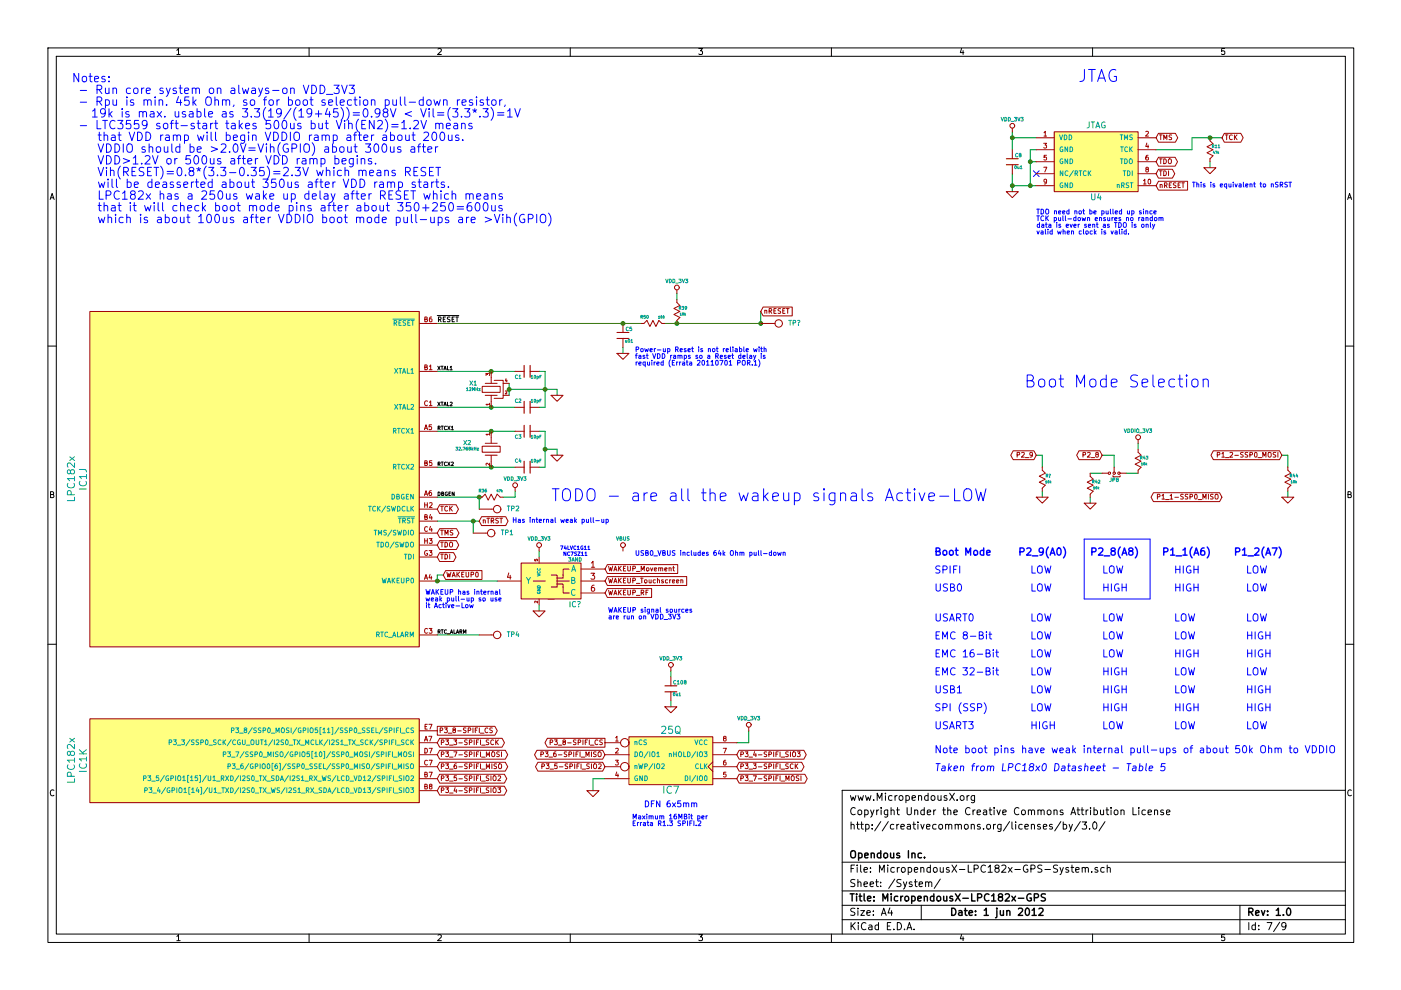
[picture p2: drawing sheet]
EESchema Schematic File Version 2  date 5/31/2012 10:34:44 PM
LIBS:power
LIBS:device
LIBS:transistors
LIBS:conn
LIBS:linear
LIBS:regul
LIBS:74xx
LIBS:cmos4000
LIBS:adc-dac
LIBS:memory
LIBS:xilinx
LIBS:special
LIBS:microcontrollers
LIBS:dsp
LIBS:microchip
LIBS:analog_switches
LIBS:motorola
LIBS:texas
LIBS:intel
LIBS:audio
LIBS:interface
LIBS:digital-audio
LIBS:philips
LIBS:display
LIBS:cypress
LIBS:siliconi
LIBS:opto
LIBS:atmel
LIBS:contrib
LIBS:valves
LIBS:opendous
LIBS:Opennect_Schematic_Symbols_Library
LIBS:MicropendousX-LPC182x-GPS-cache
EELAYER 25  0
EELAYER END
$Descr A4 11700 8267
encoding utf-8
Sheet 7 9
Title "MicropendousX-LPC182x-GPS"
Date "1 jun 2012"
Rev "1.0"
Comp "Opendous Inc."
Comment1 ""
Comment2 "http://creativecommons.org/licenses/by/3.0/"
Comment3 "Copyright Under the Creative Commons Attribution License"
Comment4 "www.MicropendousX.org"
$EndDescr
Text Notes 4675 4600 0    30   ~ 0
74LVC1G11
Text Notes 4700 4650 0    30   ~ 0
NC7SZ11
Text Notes 4600 4200 0    100  ~ 0
TODO - are all the wakeup signals Active-LOW
$Comp
L AND_GATE_3IN IC?
U 1 1
P 4600 4850
F 0 "IC?" H 4400 4650 45  0000 C CNN
F 1 "3AND" H 4400 5025 30  0000 C CNN
	1    4600 4850
	-1   0    0    -1  
$EndComp
Text Notes 5300 4650 0    40   ~ 0
USB0_VBUS includes 64k Ohm pull-down
Wire Wire Line
	8700 4100 8700 4150
Wire Wire Line
	8700 3900 8700 3800
Wire Wire Line
	8700 3800 8650 3800
Wire Wire Line
	10700 3800 10750 3800
Wire Wire Line
	10750 3800 10750 3900
Wire Wire Line
	4500 5050 4500 5100
Wire Wire Line
	4150 4850 3650 4850
Connection ~ 10100 1150
Wire Wire Line
	10200 1150 9950 1150
Wire Wire Line
	9950 1150 9950 1250
Wire Wire Line
	9950 1250 9650 1250
Wire Wire Line
	10100 1350 10100 1400
Wire Wire Line
	3950 4450 3950 4350
Wire Wire Line
	4000 4350 3650 4350
Connection ~ 6350 2700
Wire Wire Line
	5550 2700 6350 2700
Wire Wire Line
	5600 5650 5600 5600
Wire Wire Line
	5050 6500 4950 6500
Wire Wire Line
	4950 6500 4950 6600
Connection ~ 4000 4150
Wire Wire Line
	3650 4150 4000 4150
Wire Wire Line
	4300 4100 4300 4150
Wire Wire Line
	4300 4150 4200 4150
Connection ~ 8600 1550
Wire Wire Line
	8600 1550 8600 1250
Wire Wire Line
	8600 1250 8650 1250
Connection ~ 5200 2700
Wire Wire Line
	3650 2700 5350 2700
Connection ~ 4100 3400
Wire Wire Line
	4300 3400 3650 3400
Connection ~ 4100 3600
Wire Wire Line
	4300 3600 3650 3600
Connection ~ 4550 3250
Wire Wire Line
	4650 3300 4650 3250
Wire Wire Line
	4250 3200 4250 3300
Connection ~ 8450 1150
Wire Wire Line
	8650 1150 8450 1150
Wire Wire Line
	8450 1450 8450 1600
Wire Wire Line
	8450 1250 8450 1100
Wire Wire Line
	8650 1550 8450 1550
Connection ~ 8450 1550
Wire Wire Line
	4500 3100 4550 3100
Wire Wire Line
	4550 3100 4550 3400
Wire Wire Line
	4550 3400 4500 3400
Wire Wire Line
	4650 3250 4250 3250
Connection ~ 4250 3250
Wire Wire Line
	4550 3750 4650 3750
Wire Wire Line
	4500 3900 4550 3900
Wire Wire Line
	4550 3900 4550 3600
Wire Wire Line
	4550 3600 4500 3600
Wire Wire Line
	4650 3750 4650 3800
Connection ~ 4550 3750
Wire Wire Line
	4300 3900 3650 3900
Connection ~ 4100 3900
Wire Wire Line
	4300 3100 3650 3100
Connection ~ 4100 3100
Connection ~ 5650 2700
Wire Wire Line
	5200 2900 5200 2950
Wire Wire Line
	5650 2450 5650 2500
Wire Wire Line
	8650 1350 8600 1350
Connection ~ 8600 1350
Wire Wire Line
	4000 4150 4000 4250
Wire Wire Line
	4000 5300 3650 5300
Wire Wire Line
	6150 6200 6250 6200
Wire Wire Line
	6250 6200 6250 6100
Wire Wire Line
	5600 5850 5600 5900
Wire Wire Line
	6350 2700 6350 2600
Wire Wire Line
	9300 3900 9300 3800
Wire Wire Line
	9300 3800 9200 3800
Wire Wire Line
	9400 3950 9500 3950
Wire Wire Line
	9100 4150 9100 4200
Wire Wire Line
	9500 3750 9500 3700
Wire Wire Line
	9200 3950 9100 3950
Wire Wire Line
	10750 4100 10750 4150
Connection ~ 3950 4350
Wire Wire Line
	4500 4600 4500 4650
Wire Wire Line
	3700 4800 3650 4800
Wire Wire Line
	3650 4800 3650 4850
Connection ~ 3650 4850
Wire Notes Line
	9050 5000 9050 4500
Wire Notes Line
	9050 5000 9600 5000
Wire Notes Line
	9600 5000 9600 4500
Wire Notes Line
	9600 4500 9050 4500
$Comp
L VBUS #PWR?
U 1 1
P 5200 4600
F 0 "#PWR?" H 5200 4700 30  0001 C CNN
F 1 "VBUS" H 5200 4700 30  0000 C CNN
	1    5200 4600
	1    0    0    -1  
$EndComp
$Comp
L GND #PWR?
U 1 1
P 8700 4150
F 0 "#PWR?" H 8700 4150 30  0001 C CNN
F 1 "GND" H 8700 4080 30  0001 C CNN
	1    8700 4150
	1    0    0    -1  
$EndComp
$Comp
L R_MINI R?
U 1 1
P 8700 4000
F 0 "R?" V 8675 4050 25  0000 C CNN
F 1 "10k" V 8725 4050 20  0000 C CNN
	1    8700 4000
	0    1    1    0   
$EndComp
Text Notes 9000 700  0    100  ~ 0
JTAG
Text GLabel 5050 6200 0    40   Output ~ 0
P3_8-SPIFI_CS
Text GLabel 6150 6400 2    40   BiDi ~ 0
P3_3-SPIFI_SCK
Text GLabel 5050 6300 0    40   BiDi ~ 0
P3_6-SPIFI_MISO
Text GLabel 6150 6500 2    40   BiDi ~ 0
P3_7-SPIFI_MOSI
Text GLabel 5050 6400 0    40   BiDi ~ 0
P3_5-SPIFI_SIO2
Text GLabel 6150 6300 2    40   BiDi ~ 0
P3_4-SPIFI_SIO3
Text Notes 5275 6850 0    40   ~ 0
Maximum 16MBit per\nErrata R1.3 SPIFI.2
Text Notes 600  700  0    70   ~ 0
Notes:\n - Run core system on always-on VDD_3V3\n - Rpu is min. 45k Ohm, so for boot selection pull-down resistor,\n   19k is max. usable as 3.3(19/(19+45))=0.98V < Vil=(3.3*.3)=1V\n - LTC3559 soft-start takes 500us but Vih(EN2)=1.2V means\n    that VDD ramp will begin VDDIO ramp after about 200us.\n    VDDIO should be >2.0V=Vih(GPIO) about 300us after\n    VDD>1.2V or 500us after VDD ramp begins.\n    Vih(RESET)=0.8*(3.3-0.35)=2.3V which means RESET\n    will be deasserted about 350us after VDD ramp starts.  \n    LPC182x has a 250us wake up delay after RESET which means\n    that it will check boot mode pins after about 350+250=600us\n    which is about 100us after VDDIO boot mode pull-ups are >Vih(GPIO)
Text Label 3650 2700 0    40   ~ 0
~RESET~
$Comp
L CONN_1 TP?
U 1 1
P 6500 2700
F 0 "TP?" H 6580 2700 40  0000 L CNN
F 1 "RESET" H 6500 2755 30  0001 C CNN
	1    6500 2700
	1    0    0    -1  
$EndComp
Text GLabel 5050 4750 2    40   Input ~ 0
WAKEUP_Movement
Text Notes 5075 5125 0    40   ~ 0
WAKEUP signal sources\nare run on VDD_3V3
Text GLabel 5050 4950 2    40   Input ~ 0
WAKEUP_RF
Text GLabel 5050 4850 2    40   Input ~ 0
WAKEUP_Touchscreen
$Comp
L VDD_3V3 #PWR?
U 1 1
P 4500 4600
F 0 "#PWR?" H 4500 4700 30  0001 C CNN
F 1 "VDD_3V3" H 4500 4700 30  0000 C CNN
	1    4500 4600
	1    0    0    -1  
$EndComp
$Comp
L GND #PWR?
U 1 1
P 4500 5100
F 0 "#PWR?" H 4500 5100 30  0001 C CNN
F 1 "GND" H 4500 5030 30  0001 C CNN
	1    4500 5100
	1    0    0    -1  
$EndComp
$Comp
L VDD_3V3 #PWR37
U 1 1
P 4300 4100
F 0 "#PWR37" H 4300 4200 30  0001 C CNN
F 1 "VDD_3V3" H 4300 4200 30  0000 C CNN
	1    4300 4100
	1    0    0    -1  
$EndComp
$Comp
L VDD_3V3 #PWR47
U 1 1
P 6250 6100
F 0 "#PWR47" H 6250 6200 30  0001 C CNN
F 1 "VDD_3V3" H 6250 6200 30  0000 C CNN
	1    6250 6100
	1    0    0    -1  
$EndComp
$Comp
L VDD_3V3 #PWR46
U 1 1
P 5650 2450
F 0 "#PWR46" H 5650 2550 30  0001 C CNN
F 1 "VDD_3V3" H 5650 2550 30  0000 C CNN
	1    5650 2450
	1    0    0    -1  
$EndComp
$Comp
L VDD_3V3 #PWR44
U 1 1
P 5600 5600
F 0 "#PWR44" H 5600 5700 30  0001 C CNN
F 1 "VDD_3V3" H 5600 5700 30  0000 C CNN
	1    5600 5600
	1    0    0    -1  
$EndComp
$Comp
L VDD_3V3 #PWR42
U 1 1
P 8450 1100
F 0 "#PWR42" H 8450 1200 30  0001 C CNN
F 1 "VDD_3V3" H 8450 1200 30  0000 C CNN
	1    8450 1100
	1    0    0    -1  
$EndComp
Text Notes 8650 1800 0    40   ~ 0
TDO need not be pulled up since\nTCK pull-down ensures no random\ndata is ever sent as TDO is only\nvalid when clock is valid.
$Comp
L R_MINI R11
U 1 1
P 10100 1250
F 0 "R11" V 10075 1300 25  0000 C CNN
F 1 "47k" V 10125 1300 20  0000 C CNN
	1    10100 1250
	0    1    1    0   
$EndComp
$Comp
L GND #PWR49
U 1 1
P 10100 1400
F 0 "#PWR49" H 10100 1400 30  0001 C CNN
F 1 "GND" H 10100 1330 30  0001 C CNN
	1    10100 1400
	1    0    0    -1  
$EndComp
Text Notes 7800 6300 0    60   ~ 0
Note boot pins have weak internal pull-ups of about 50k Ohm to VDDIO
$Comp
L LPC182X_TFBGA100 IC1
U 11 1
P 750 6350
F 0 "IC1" V 700 6350 60  0000 C CNN
F 1 "LPC182x" V 600 6350 60  0000 C CNN
	11   750  6350
	1    0    0    -1  
$EndComp
Text Notes 4275 4375 0    40   ~ 0
Has internal weak pull-up
Text Notes 3550 4975 0    40   ~ 0
WAKEUP has internal\nweak pull-up so use\nit Active-Low
$Comp
L LPC182X_TFBGA100 IC1
U 10 1
P 750 4000
F 0 "IC1" V 700 4000 60  0000 C CNN
F 1 "LPC182x" V 600 4000 60  0000 C CNN
	10   750  4000
	1    0    0    -1  
$EndComp
Text Notes 9800 5650 0    60   ~ 0
LOW
Text Notes 9800 4950 0    60   ~ 0
HIGH
Text Notes 9800 5950 0    60   ~ 0
HIGH
Text Notes 9800 5800 0    60   ~ 0
LOW
Text Notes 9800 5350 0    60   ~ 0
LOW
Text Notes 9800 5500 0    60   ~ 0
HIGH
Text Notes 10400 4950 0    60   ~ 0
LOW
Text Notes 10400 5650 0    60   ~ 0
LOW
Text Notes 10400 5950 0    60   ~ 0
HIGH
Text Notes 9800 6100 0    60   ~ 0
LOW
Text Notes 10400 6100 0    60   ~ 0
LOW
Text Notes 9200 5950 0    60   ~ 0
HIGH
Text Notes 9200 4800 0    60   ~ 0
LOW
Text Notes 9200 5500 0    60   ~ 0
LOW
Text Notes 9200 5350 0    60   ~ 0
LOW
Text Notes 8600 5950 0    60   ~ 0
LOW
Text Notes 9200 6100 0    60   ~ 0
LOW
Text Notes 7800 6100 0    60   ~ 0
USART3
Text Notes 8600 6100 0    60   ~ 0
HIGH
Text Notes 9200 5200 0    60   ~ 0
LOW
Text Notes 10400 5200 0    60   ~ 0
LOW
Text GLabel 4000 4350 2    40   BiDi ~ 0
nTRST
Text Notes 8600 5650 0    60   ~ 0
LOW
Text Notes 8600 4950 0    60   ~ 0
LOW
Text Notes 8600 5800 0    60   ~ 0
LOW
Text Notes 8600 5350 0    60   ~ 0
LOW
Text Notes 8600 5500 0    60   ~ 0
LOW
Text Notes 8600 4800 0    60   ~ 0
LOW
Text GLabel 3700 4800 2    40   Input ~ 0
WAKEUP0
Text Label 3650 5300 0    30   ~ 0
RTC_ALARM
Text Label 3650 4150 0    30   ~ 0
DBGEN
$Comp
L CONN_1 TP1
U 1 1
P 4100 4450
F 0 "TP1" H 4180 4450 40  0000 L CNN
F 1 "nTRST" H 4100 4505 30  0001 C CNN
	1    4100 4450
	1    0    0    -1  
$EndComp
Text Notes 9200 5650 0    60   ~ 0
HIGH
Text Notes 9200 4950 0    60   ~ 0
HIGH
Text Notes 9200 5800 0    60   ~ 0
HIGH
Text Notes 9800 4800 0    60   ~ 0
HIGH
Text Notes 7800 6450 0    60   Italic 0
Taken from LPC18x0 Datasheet - Table 5
Text Notes 7800 5650 0    60   ~ 0
EMC 32-Bit
Text Notes 7800 4950 0    60   ~ 0
USB0
Text Notes 7800 5950 0    60   ~ 0
SPI (SSP)
Text Notes 10400 5800 0    60   ~ 0
HIGH
Text Notes 7800 5800 0    60   ~ 0
USB1
Text Notes 7800 5350 0    60   ~ 0
EMC 8-Bit
Text Notes 10400 5350 0    60   ~ 0
HIGH
Text Notes 10400 5500 0    60   ~ 0
HIGH
Text Notes 7800 5500 0    60   ~ 0
EMC 16-Bit
Text Notes 7800 4800 0    60   ~ 0
SPIFI
Text Notes 10400 4800 0    60   ~ 0
LOW
Text Notes 9800 5200 0    60   ~ 0
LOW
Text Notes 7800 5200 0    60   ~ 0
USART0
Text Notes 8600 5200 0    60   ~ 0
LOW
Text Notes 10300 4650 0    60   ~ 12
P1_2(A7)
Text Notes 9700 4650 0    60   ~ 12
P1_1(A6)
Text Notes 9100 4650 0    60   ~ 12
P2_8(A8)
Text Notes 8500 4650 0    60   ~ 12
P2_9(A0)
Text Notes 7800 4650 0    60   ~ 12
Boot Mode
Text Notes 8550 3250 0    100  ~ 0
Boot Mode Selection
$Comp
L R_MINI R44
U 1 1
P 10750 4000
F 0 "R44" V 10725 4050 25  0000 C CNN
F 1 "10k" V 10775 4050 20  0000 C CNN
	1    10750 4000
	0    1    1    0   
$EndComp
$Comp
L GND #PWR56
U 1 1
P 10750 4150
F 0 "#PWR56" H 10750 4150 30  0001 C CNN
F 1 "GND" H 10750 4080 30  0001 C CNN
	1    10750 4150
	1    0    0    -1  
$EndComp
$Comp
L JUMPER-3 JP8
U 1 1
P 9300 3950
F 0 "JP8" H 9300 3890 30  0000 C CNN
F 1 "JUMPER-3" H 9300 3950 30  0001 C CNN
	1    9300 3950
	1    0    0    -1  
$EndComp
$Comp
L R_MINI R42
U 1 1
P 9100 4050
F 0 "R42" V 9075 4100 25  0000 C CNN
F 1 "10k" V 9125 4100 20  0000 C CNN
	1    9100 4050
	0    1    1    0   
$EndComp
$Comp
L R_MINI R43
U 1 1
P 9500 3850
F 0 "R43" V 9475 3900 25  0000 C CNN
F 1 "10k" V 9525 3900 20  0000 C CNN
	1    9500 3850
	0    1    1    0   
$EndComp
$Comp
L VDDIO_3V3 #PWR53
U 1 1
P 9500 3700
F 0 "#PWR53" H 9500 3800 30  0001 C CNN
F 1 "VDDIO_3V3" H 9500 3800 30  0000 C CNN
	1    9500 3700
	1    0    0    -1  
$EndComp
$Comp
L GND #PWR52
U 1 1
P 9100 4200
F 0 "#PWR52" H 9100 4200 30  0001 C CNN
F 1 "GND" H 9100 4130 30  0001 C CNN
	1    9100 4200
	1    0    0    -1  
$EndComp
Text GLabel 8650 3800 0    40   BiDi ~ 0
P2_9
Text GLabel 9200 3800 0    40   BiDi ~ 0
P2_8
Text GLabel 10200 4150 0    40   BiDi ~ 0
P1_1-SSP0_MISO
Text GLabel 10700 3800 0    40   BiDi ~ 0
P1_2-SSP0_MOSI
Text Notes 5375 6750 0    50   ~ 0
DFN 6x5mm
$Comp
L GND #PWR40
U 1 1
P 4950 6600
F 0 "#PWR40" H 4950 6600 30  0001 C CNN
F 1 "GND" H 4950 6530 30  0001 C CNN
	1    4950 6600
	1    0    0    -1  
$EndComp
$Comp
L C_MINI C108
U 1 1
P 5600 5750
F 0 "C108" V 5550 5825 30  0000 C CNN
F 1 "0u1" V 5650 5800 25  0000 C CNN
	1    5600 5750
	0    1    1    0   
$EndComp
$Comp
L GND #PWR45
U 1 1
P 5600 5900
F 0 "#PWR45" H 5600 5900 30  0001 C CNN
F 1 "GND" H 5600 5830 30  0001 C CNN
	1    5600 5900
	1    0    0    -1  
$EndComp
$Comp
L SPI_FLASH_25Q IC7
U 1 1
P 5600 6350
F 0 "IC7" H 5600 6100 60  0000 C CNN
F 1 "25Q" H 5600 6600 60  0000 C CNN
	1    5600 6350
	1    0    0    -1  
$EndComp
$Comp
L CONN_1 TP4
U 1 1
P 4150 5300
F 0 "TP4" H 4230 5300 40  0000 L CNN
F 1 "ALARM" H 4150 5355 30  0001 C CNN
	1    4150 5300
	1    0    0    -1  
$EndComp
Text GLabel 3650 6600 2    40   BiDi ~ 0
P3_4-SPIFI_SIO3
Text GLabel 3650 6500 2    40   BiDi ~ 0
P3_5-SPIFI_SIO2
Text GLabel 3650 6300 2    40   BiDi ~ 0
P3_7-SPIFI_MOSI
Text GLabel 3650 6400 2    40   BiDi ~ 0
P3_6-SPIFI_MISO
Text GLabel 3650 6200 2    40   BiDi ~ 0
P3_3-SPIFI_SCK
Text GLabel 3650 6100 2    40   Output ~ 0
P3_8-SPIFI_CS
$Comp
L CONN_1 TP2
U 1 1
P 4150 4250
F 0 "TP2" H 4230 4250 40  0000 L CNN
F 1 "DBGEN" H 4150 4305 30  0001 C CNN
	1    4150 4250
	1    0    0    -1  
$EndComp
$Comp
L R_MINI R36
U 1 1
P 4100 4150
F 0 "R36" H 4030 4200 25  0000 C CNN
F 1 "47k" H 4170 4200 20  0000 C CNN
	1    4100 4150
	1    0    0    -1  
$EndComp
Text Notes 9950 1575 0    40   ~ 0
This is equivalent to nSRST
Text Notes 5300 2950 0    40   ~ 0
Power-up Reset is not reliable with\nfast VDD ramps so a Reset delay is\nrequired (Errata 20110701 POR.1)
$Comp
L GND #PWR41
U 1 1
P 5200 2950
F 0 "#PWR41" H 5200 2950 30  0001 C CNN
F 1 "GND" H 5200 2880 30  0001 C CNN
	1    5200 2950
	1    0    0    -1  
$EndComp
$Comp
L R_MINI R39
U 1 1
P 5650 2600
F 0 "R39" V 5625 2650 25  0000 C CNN
F 1 "10k" V 5675 2650 20  0000 C CNN
	1    5650 2600
	0    1    1    0   
$EndComp
$Comp
L R_MINI R50
U 1 1
P 5450 2700
F 0 "R50" H 5380 2750 25  0000 C CNN
F 1 "100" H 5520 2750 20  0000 C CNN
	1    5450 2700
	1    0    0    -1  
$EndComp
$Comp
L C_MINI C5
U 1 1
P 5200 2800
F 0 "C5" V 5150 2850 30  0000 C CNN
F 1 "u01" V 5250 2850 25  0000 C CNN
	1    5200 2800
	0    1    1    0   
$EndComp
Text GLabel 3650 4450 2    40   BiDi ~ 0
TMS
Text GLabel 3650 4550 2    40   BiDi ~ 0
TDO
Text GLabel 3650 4250 2    40   BiDi ~ 0
TCK
Text GLabel 3650 4650 2    40   BiDi ~ 0
TDI
Text GLabel 6350 2600 2    40   Input ~ 0
nRESET
$Comp
L C_MINI C3
U 1 1
P 4400 3600
F 0 "C3" H 4325 3550 30  0000 C CNN
F 1 "10pF" H 4475 3550 25  0000 C CNN
	1    4400 3600
	1    0    0    -1  
$EndComp
$Comp
L C_MINI C4
U 1 1
P 4400 3900
F 0 "C4" H 4325 3950 30  0000 C CNN
F 1 "10pF" H 4475 3950 25  0000 C CNN
	1    4400 3900
	1    0    0    -1  
$EndComp
$Comp
L GND #PWR39
U 1 1
P 4650 3800
F 0 "#PWR39" H 4650 3800 30  0001 C CNN
F 1 "GND" H 4650 3730 30  0001 C CNN
	1    4650 3800
	1    0    0    -1  
$EndComp
Text Label 3650 3600 0    30   ~ 0
RTCX1
Text Label 3650 3900 0    30   ~ 0
RTCX2
Text Label 3650 3400 0    30   ~ 0
XTAL2
Text Label 3650 3100 0    30   ~ 0
XTAL1
$Comp
L GND #PWR38
U 1 1
P 4650 3300
F 0 "#PWR38" H 4650 3300 30  0001 C CNN
F 1 "GND" H 4650 3230 30  0001 C CNN
	1    4650 3300
	1    0    0    -1  
$EndComp
$Comp
L C_MINI C2
U 1 1
P 4400 3400
F 0 "C2" H 4325 3450 30  0000 C CNN
F 1 "10pF" H 4475 3450 25  0000 C CNN
	1    4400 3400
	1    0    0    -1  
$EndComp
$Comp
L C_MINI C1
U 1 1
P 4400 3100
F 0 "C1" H 4325 3050 30  0000 C CNN
F 1 "10pF" H 4475 3050 25  0000 C CNN
	1    4400 3100
	1    0    0    -1  
$EndComp
$Comp
L CRYSTAL_MINI_V2 X2
U 1 1
P 4100 3750
F 0 "X2" V 4050 3550 35  0000 C CNN
F 1 "32.768kHz" V 4100 3550 25  0000 C CNN
	1    4100 3750
	0    1    1    0   
$EndComp
$Comp
L CRYSTAL_4PIN_MINI_GND X1
U 1 1
P 4100 3250
F 0 "X1" V 4150 3100 35  0000 C CNN
F 1 "12MHz" V 4100 3100 25  0000 C CNN
	1    4100 3250
	0    1    -1   0   
$EndComp
NoConn ~ 8650 1450
$Comp
L CONN_CORTEX_DEBUG U4
U 1 1
P 9150 1350
F 0 "U4" H 9150 1050 50  0000 C CNN
F 1 "JTAG" H 9150 1650 50  0000 C CNN
	1    9150 1350
	1    0    0    -1  
$EndComp
Text GLabel 9650 1550 2    40   Input ~ 0
nRESET
$Comp
L GND #PWR43
U 1 1
P 8450 1600
F 0 "#PWR43" H 8450 1600 30  0001 C CNN
F 1 "GND" H 8450 1530 30  0001 C CNN
	1    8450 1600
	1    0    0    -1  
$EndComp
$Comp
L C_MINI C8
U 1 1
P 8450 1350
F 0 "C8" V 8400 1400 30  0000 C CNN
F 1 "0u1" V 8500 1400 25  0000 C CNN
	1    8450 1350
	0    1    1    0   
$EndComp
Text GLabel 9650 1450 2    40   BiDi ~ 0
TDI
Text GLabel 10200 1150 2    40   BiDi ~ 0
TCK
Text GLabel 9650 1350 2    40   BiDi ~ 0
TDO
Text GLabel 9650 1150 2    40   BiDi ~ 0
TMS
$EndSCHEMATC
